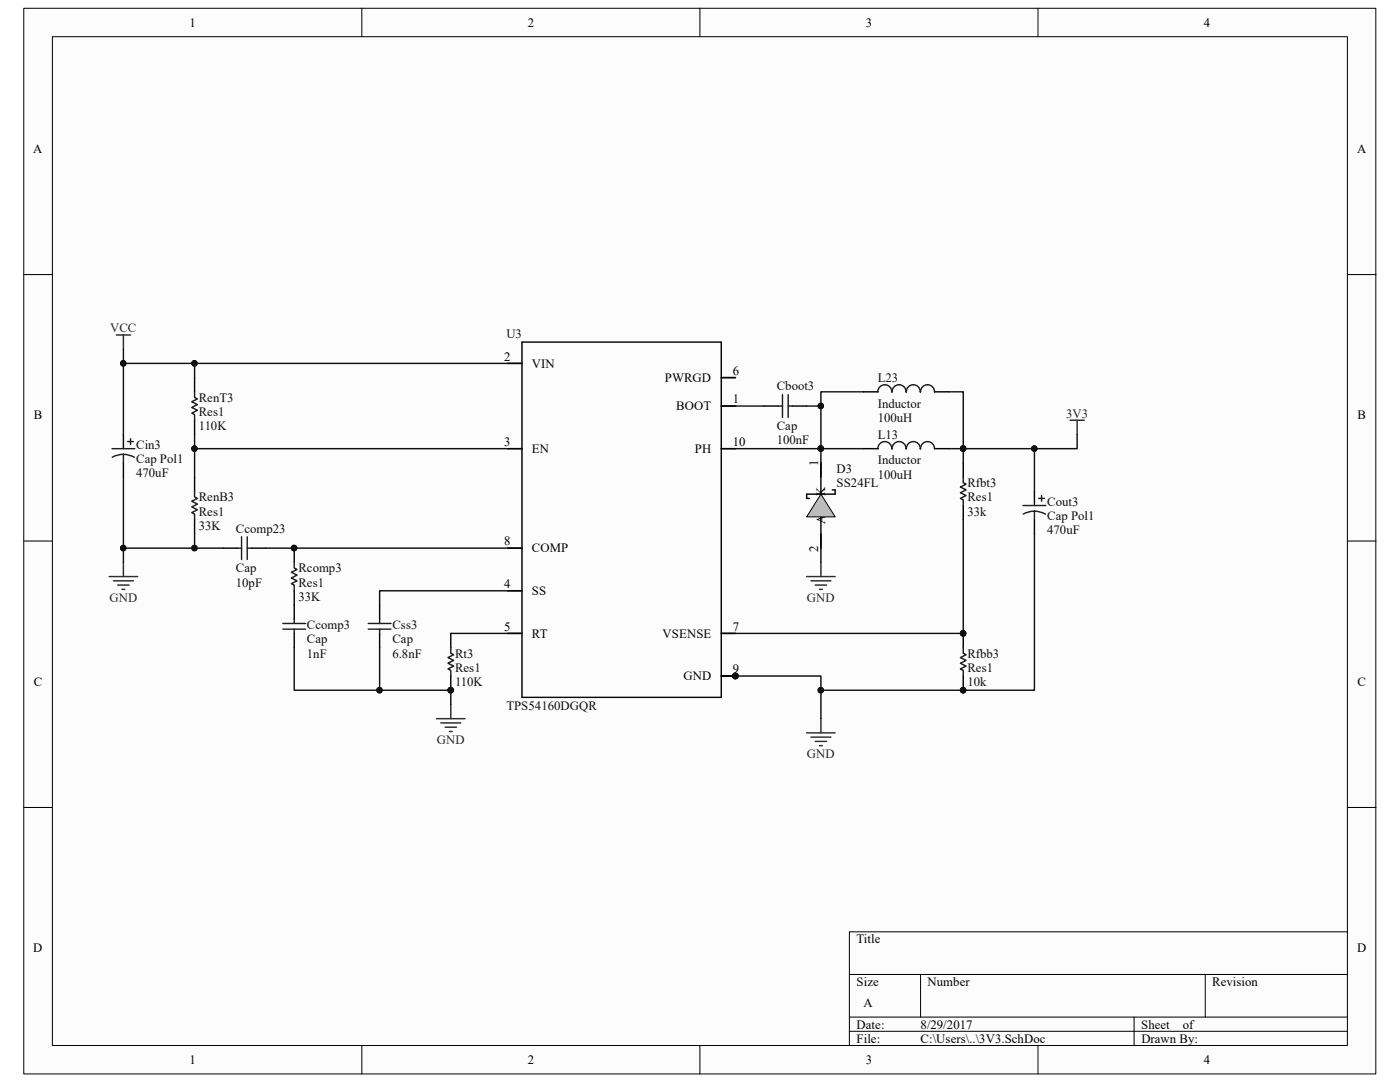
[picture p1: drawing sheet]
<svg xmlns="http://www.w3.org/2000/svg" width="279mm" height="216mm" viewBox="0 0 279 216" stroke-linecap="round" stroke-linejoin="round" font-family="sans-serif">
<path d="M4.8 1.7h269.8v212.6h-269.8z" fill="#fcfcfc"/>
<path d="M4.7 1.7h269.9v212.6h-269.9z" fill="none" stroke="#000" stroke-width=".2"/>
<path d="M10.5 7.4h258.4v201.2h-258.4z" fill="#fcfcfc"/>
<g fill="none" stroke="#000" stroke-width=".2">
<path d="M10.5 7.3h258.4v201.3h-258.4zM72.2 1.6v5.7M139.7 1.6v5.7M207.2 1.6v5.7M4.7 54.8h5.7M268.9 54.8h5.7M4.7 108h5.7M268.9 108h5.7M4.7 161.1h5.7M268.9 161.1h5.7M169.5 194.4h99.4M183.7 194.4v8.5"/>
<path d="M240.5 194.4v8.5M268.9 185.9h-99.4v22.7M72.2 208.6v5.7M139.7 208.6v5.7M169.5 202.9h99.4M169.5 205.8h99.4M207.2 208.6v5.7M226.3 202.9v5.7"/>
</g>
<g fill="none" stroke="#000" stroke-width=".28">
<path d="M38.8 75.3v2.9M101.3 72.5h2.9M104.2 68.3h39.7v70.8h-39.7zM143.9 75.3h2.9M24.6 86.7v2.8M24.6 92.4v2.8M38.8 83.9v2.8M38.8 95.2v2.8M101.3 89.5h2.9M143.9 81h2.9M143.9 89.5h2.9M152.5 81h2.8"/>
<path d="M158.1 81h2.9M163.8 92.4v17M166.1 97.8h.6v.8h-5.7v.9h.6M38.8 103.7v2.8M44.5 109.4h2.9M50.2 109.4h2.8M58.7 109.4v2.8M58.7 117.9v5.7M101.3 109.4h2.9M101.3 117.9h2.9M58.7 126.4v2.8M75.8 120.7v2.9"/>
<path d="M75.8 126.4v2.8M90 126.4v2.8M90 134.9v2.8M101.3 126.4h2.9M143.9 126.4h2.9M143.9 134.9h2.9"/>
</g>
<g fill="none" stroke="#1c1c1c" stroke-width=".28">
<path d="M38.8 78.2v1.1l.6 .3-1.1 .6 1.1 .5-1.1 .6 1.1 .6-1.1 .5 .5 .3v1.2M156.2 78.8v4.5M157.3 78.8v4.5M22.4 89.5h4.5M24.6 90.7l.9 .1 1.3 .5M24.6 90.7l-.9 .1-1.3 .4M24.6 90.7v1.7M25.5 88.1h1.1M26 87.5v1.2M38.8 98v1.2l.6 .3-1.1 .5 1.1 .6-1.1 .6 1.1 .5-1.1 .6 .5 .3v1.1M155.3 81h.9M157.3 81h.8"/>
<path d="M47.4 109.4h.8M48.2 107.1v4.5M49.3 107.1v4.5M49.3 109.4h.9M58.7 112.2v1.1l.6 .3-1.1 .6 1.1 .6-1.1 .5 1.1 .6-1.1 .6 .5 .2v1.2M56.4 124.4h4.6M56.4 125.5h4.6M58.7 123.6v.8M58.7 125.5v.9M73.5 124.4h4.5M73.5 125.5h4.5M75.8 123.6v.8"/>
<path d="M75.8 125.5v.9M90 129.2v1.2l.5 .2-1.1 .6 1.1 .6-1.1 .5 1.1 .6-1.1 .6 .6 .3v1.1"/>
</g>
<g fill="#0e0e0e" stroke="#0e0e0e" stroke-width=".2">
<circle cx="58.7" cy="109.4" r=".55"/>
<circle cx="89.9" cy="137.7" r=".55"/>
<circle cx="146.7" cy="134.9" r=".55"/>
</g>
<path d="M23.2 66.8h2.8M24.6 66.8v2.9M21.8 115h5.7M22.6 115.9h4M23.5 116.7h2.3M24.3 117.6h.6M24.6 112.2v2.8M87.1 143.4h5.7M88 144.3h4M88.8 145.1h2.3M89.7 146h.6M90 140.6v2.8" fill="none" stroke="#262626" stroke-width=".28"/>
<path d="M163.8 98.6l2.9 4.5h-5.7z" fill="#c0c0c0"/>
<path d="M163.8 98.6l2.9 4.5h-5.7z" fill="none" stroke="#000" stroke-width=".2"/>
<path d="M172.4 78.2h2.8M186.6 78.2h2.8M172.4 89.5h2.8M186.6 89.5h2.8M192.2 92.4v2.8M206.4 98v2.9M192.2 100.9v2.8M206.4 103.7v2.8M192.2 126.4v2.8M192.2 134.9v2.8" fill="none" stroke="#000" stroke-width=".28"/>
<g fill="none" stroke="#1c1c1c" stroke-width=".28">
<path d="M175.2 78.2a1.39 1.39 0 0 1 1.4-1.4 1.39 1.39 0 0 1 1.4 1.4M178 78.2a1.39 1.39 0 0 1 1.4-1.4 1.39 1.39 0 0 1 1.4 1.4M180.9 78.2a1.39 1.39 0 0 1 1.4-1.4 1.39 1.39 0 0 1 1.4 1.4M183.7 78.2a1.39 1.39 0 0 1 1.4-1.4 1.39 1.39 0 0 1 1.4 1.4M175.2 89.5a1.39 1.39 0 0 1 1.4-1.4 1.39 1.39 0 0 1 1.4 1.4M178 89.5a1.39 1.39 0 0 1 1.4-1.4 1.39 1.39 0 0 1 1.4 1.4M180.9 89.5a1.39 1.39 0 0 1 1.4-1.4 1.39 1.39 0 0 1 1.4 1.4M183.7 89.5a1.39 1.39 0 0 1 1.4-1.4 1.39 1.39 0 0 1 1.4 1.4M192.2 95.2v1.1l.6 .3-1.1 .6 1.1 .5-1.1 .6 1.1 .6-1.1 .5 .5 .3v1.2M207.3 99.5h1.1M207.9 98.9v1.1M204.2 100.9h4.5"/>
<path d="M206.4 102l1 .1 1.2 .5M206.4 102l-.9 .1-1.3 .5M206.4 102v1.7M192.2 129.2v1.2l.6 .2-1.1 .6 1.1 .6-1.1 .5 1.1 .6-1.1 .6 .5 .3v1.1"/>
</g>
<path d="M213.5 83.9h2.9M215 83.9v2.8M161 115h5.7M161.8 115.9h4M162.7 116.7h2.3M163.5 117.6h.6M163.8 112.2v2.8M161 146.2h5.7M161.8 147.1h4M162.7 147.9h2.3M163.5 148.8h.6M163.8 143.4v2.8" fill="none" stroke="#262626" stroke-width=".28"/>
<g fill="#0e0e0e" stroke="#0e0e0e" stroke-width=".2">
<circle cx="192.2" cy="126.4" r=".55"/>
<circle cx="192.2" cy="137.7" r=".55"/>
<circle cx="24.6" cy="109.4" r=".55"/>
<circle cx="38.8" cy="72.5" r=".55"/>
<circle cx="38.8" cy="89.5" r=".55"/>
<circle cx="38.8" cy="109.4" r=".55"/>
<circle cx="58.7" cy="109.4" r=".55"/>
<circle cx="24.6" cy="72.5" r=".55"/>
<circle cx="75.7" cy="137.7" r=".55"/>
<circle cx="89.9" cy="137.7" r=".55"/>
<circle cx="163.8" cy="81" r=".55"/>
<circle cx="163.8" cy="89.5" r=".55"/>
<circle cx="163.8" cy="137.7" r=".55"/>
<circle cx="146.7" cy="134.9" r=".55"/>
<circle cx="192.2" cy="89.5" r=".55"/>
<circle cx="206.4" cy="89.5" r=".55"/>
</g>
<g fill="none" stroke="#0e0e0e" stroke-width=".28">
<path d="M24.6 72.5h76.7M24.6 69.7v17M38.8 72.5v2.8M172.4 78.2h-8.6v2.8M189.4 78.2h2.8v11.3h14.2v8.5M24.6 95.2v17M38.8 86.7v2.8h62.5M38.8 89.5v5.7M146.8 81h5.7M146.8 89.5h25.6M161 81h2.8v11.4M189.4 89.5h2.8v2.9"/>
<path d="M215 86.7v2.8h-8.6M38.8 106.5v2.9h-14.2M38.8 109.4h5.7M53 109.4h48.3M101.3 117.9h-25.5v2.8M163.8 109.4v2.8M192.2 103.7v22.7h-45.4M206.4 106.5v31.2h-42.6M58.7 129.2v8.5h31.3v2.9M75.8 129.2v8.5M90 126.4h11.3M146.8 134.9h17v8.5"/>
</g>
<g font-size="2.5">
<text x="37.8" y="5.3">1</text>
<text x="105.3" y="5.3">2</text>
<text x="172.8" y="5.3">3</text>
<text x="240.2" y="5.3">4</text>
<text x="6.6" y="30.5">A</text>
<text x="270.8" y="30.5">A</text>
<text x="100.6" y="72">2</text>
<text x="106.2" y="73.4">VIN</text>
<text x="132.7" y="76.2">PWRGD</text>
<text x="146.2" y="74.8">6</text>
<text x="6.7" y="83.7">B</text>
<text x="135" y="81.9">BOOT</text>
<text x="146.2" y="80.5">1</text>
<text x="270.9" y="83.7">B</text>
<text x="100.6" y="89">3</text>
<text x="146.2" y="89">10</text>
<text x="106.2" y="90.4">EN</text>
<text x="138.7" y="90.4">PH</text>
<text x="163.3" y="92.9" transform="rotate(-90 163.3 92.9)">1</text>
<text x="164.7" y="99" transform="rotate(-90 164.7 99)">K</text>
<text x="164.7" y="104.6" transform="rotate(-90 164.7 104.6)">A</text>
<text x="100.6" y="108.8">8</text>
<text x="106.2" y="110.2">COMP</text>
<text x="163.3" y="110.1" transform="rotate(-90 163.3 110.1)">2</text>
<text x="100.6" y="117.3">4</text>
<text x="106.2" y="118.7">SS</text>
<text x="100.6" y="125.8">5</text>
<text x="146.2" y="125.8">7</text>
<text x="106.2" y="127.3">RT</text>
<text x="132.2" y="127.3">VSENSE</text>
<text x="6.7" y="136.8">C</text>
<text x="136.4" y="135.8">GND</text>
<text x="146.2" y="134.3">9</text>
<text x="270.9" y="136.8">C</text>
<text x="6.6" y="190">D</text>
<text x="170.9" y="188.2">Title</text>
<text x="270.8" y="190">D</text>
<text x="170.9" y="196.7">Size</text>
<text x="185.1" y="196.7">Number</text>
<text x="241.9" y="196.7">Revision</text>
<text x="172.3" y="201">A</text>
<text x="170.9" y="205.2">Date:</text>
<text x="170.9" y="208.1">File:</text>
<text x="183.7" y="208.1">C:\Users\..\3V3.SchDoc</text>
<text x="183.7" y="205.2">8/29/2017</text>
<text x="227.8" y="205.2">Sheet</text>
<text x="227.8" y="208.1">Drawn By:</text>
<text x="236" y="205.2">of</text>
<text x="37.8" y="212.3">1</text>
<text x="105.3" y="212.3">2</text>
<text x="172.8" y="212.3">3</text>
<text x="240.2" y="212.3">4</text>
</g>
<g font-size="2.5" fill="#262626">
<text x="22" y="66.3">VCC</text>
<text x="212.8" y="83.3">3V3</text>
<text x="21.8" y="120.2">GND</text>
<text x="161" y="120.2">GND</text>
<text x="87.2" y="148.5">GND</text>
<text x="161" y="151.3">GND</text>
</g>
<g font-size="2.5" fill="#0e0e0e">
<text x="101" y="67.4">U3</text>
<text x="155" y="77.9">Cboot3</text>
<text x="175.2" y="76.2">L23</text>
<text x="39.7" y="80.2">RenT3</text>
<text x="39.7" y="83">Res1</text>
<text x="175.2" y="81.3">Inductor</text>
<text x="27.2" y="89.5">Cin3</text>
<text x="39.7" y="85.9">110K</text>
<text x="155" y="88.7">100nF</text>
<text x="155" y="85.9">Cap</text>
<text x="175.2" y="87.5">L13</text>
<text x="175.2" y="84.2">100uH</text>
<text x="27.2" y="95.2">470uF</text>
<text x="27.2" y="92.4">Cap Pol1</text>
<text x="167" y="94.4">D3</text>
<text x="175.2" y="95.5">100uH</text>
<text x="175.2" y="92.7">Inductor</text>
<text x="39.7" y="100">RenB3</text>
<text x="167" y="97.2">SS24FL</text>
<text x="193.1" y="97.2">Rfbt3</text>
<text x="193.1" y="100">Res1</text>
<text x="209" y="100.9">Cout3</text>
<text x="39.7" y="105.7">33K</text>
<text x="39.7" y="102.9">Res1</text>
<text x="47.1" y="106.3">Ccomp23</text>
<text x="193.1" y="102.9">33k</text>
<text x="209" y="106.6">470uF</text>
<text x="209" y="103.7">Cap Pol1</text>
<text x="47.1" y="117.1">10pF</text>
<text x="47.1" y="114.2">Cap</text>
<text x="59.6" y="119.9">33K</text>
<text x="59.6" y="114.2">Rcomp3</text>
<text x="59.6" y="117.1">Res1</text>
<text x="61.3" y="125.6">Ccomp3</text>
<text x="78.3" y="125.6">Css3</text>
<text x="61.3" y="131.2">1nF</text>
<text x="61.3" y="128.4">Cap</text>
<text x="78.3" y="131.2">6.8nF</text>
<text x="78.3" y="128.4">Cap</text>
<text x="90.8" y="131.2">Rt3</text>
<text x="193.1" y="131.2">Rfbb3</text>
<text x="90.8" y="136.9">110K</text>
<text x="90.8" y="134.1">Res1</text>
<text x="193.1" y="136.9">10k</text>
<text x="193.1" y="134.1">Res1</text>
<text x="101" y="141.7">TPS54160DGQR</text>
</g>
</svg>
